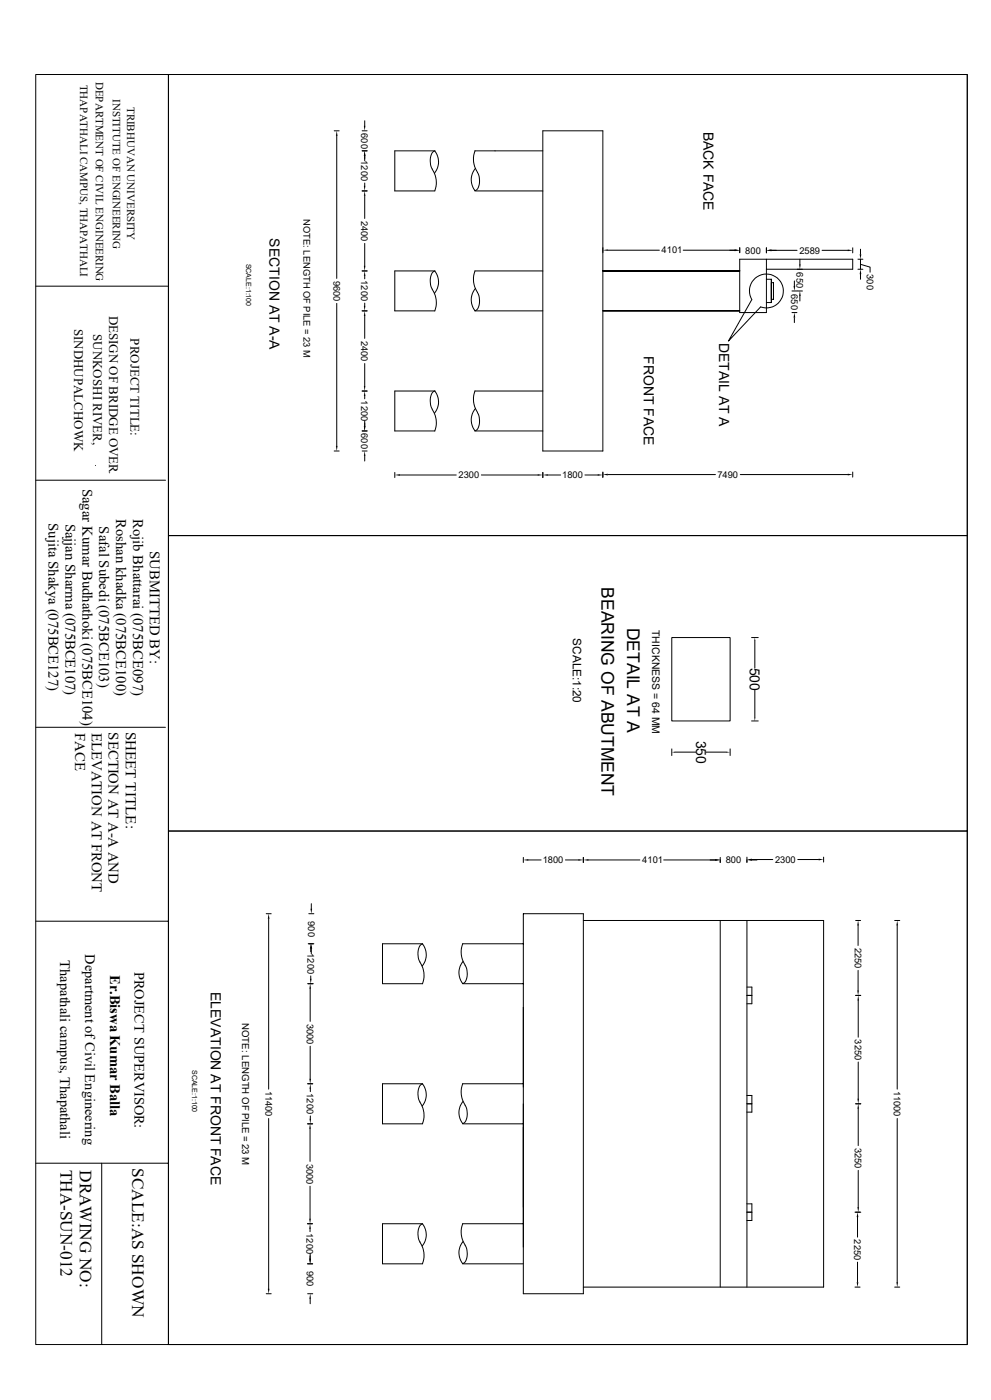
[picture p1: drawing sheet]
<svg xmlns="http://www.w3.org/2000/svg" width="297mm" height="420mm" viewBox="0 0 297 420" stroke-linecap="round" stroke-linejoin="round" font-family="sans-serif">
<g fill="none" stroke="#000" stroke-width=".3">
<path d="M10.7 22.4h279.2v381h-279.2zM50.5 22.4v380.9M50.5 22.4h239.4v138.3h-239.4zM100.2 39.2h1.4M108.5 39.2h1.5M109.3 36.2v1.6M162.7 39.2h18v96.1h-18zM100.9 40.8v42.7M108.5 45.3h1.5M108.5 57.3h1.5M109.3 46.8v1.5M109.3 54.9v.9"/>
<path d="M109.3 58.8v6.7M130.3 45.3a5.3 5.3 0 0 1-.1 6.6M130.3 45.3a3.4 3.4 0 0 0-1.3 4l.2 .8a7.7 7.7 0 0 1 1.1 7.1M130.3 45.3h-12v12h12M142.3 57.3h20.4M162.7 45.3h-20.3a7.7 7.7 0 0 0 1 7.1 4.4 4.4 0 0 1-.9 4.7l-.2 .1a5.3 5.3 0 0 1 .2-6.7M109.3 73v6.8M182.2 75.1h15.4M204.8 75.1h15.4M221.7 74.3v1.5M229.7 74.3v1.6M229.7 77.8v16h-8v-16h33.9v3h-25.9"/>
<path d="M231.2 75.1h7.7M239.7 77.8v1.5M246.4 75.1h7.7M255.6 74.3v1.6M257.1 77.8h1.5M257.9 79.3l2.9 .8v1.6M257.9 77.8v3M257.9 74.8v1.5M10.8 85.9h39.4M100.9 91v42.8M108.5 93.3h1.5M108.5 81.3h1.5"/>
<path d="M109.3 82.8v.9M109.3 90.9v.9M109.3 94.8v6.7M130.3 81.3a5.3 5.3 0 0 1-.1 6.7M130.3 93.3a7.7 7.7 0 0 0-1.1-7.2 4.4 4.4 0 0 1 .9-4.7l.2-.1h-12v12h12M142.3 93.3h20.4M162.7 81.3h-20.3a7.7 7.7 0 0 0 1 7.1 4.4 4.4 0 0 1-.9 4.8h-.2a5.3 5.3 0 0 1 .2-6.6M180.7 81.3h41zM180.7 93.3h41M226.4 83.4a5.1 5.1 0 0 1 8.3 3 5.1 5.1 0 0 1-6.7 5.7l-9.7 10.2 7-12.4a5.1 5.1 0 0 1 1.1-6.5zM229.7 83.8h1.5v7h-1.5M231.2 84.8h.6v5h-.6"/>
<path d="M237.4 93.8h1.4M237.4 87.3h1.4M238.1 84.3v1.5M238.1 95.3v1.5M239 87.3h1.5M239.7 88.8v1.5M257.1 80.8h1.5M257.9 82.3v1.5M108.5 117.3h1.5M109.3 109.1v6.7M109.3 118.8v.8M130.3 117.3a5.3 5.3 0 0 1-.1 6.7"/>
<path d="M142.3 117.3h20.4M142.4 117.3a7 7 0 0 0 .7 6.4M28.6 139.6h.1M28.6 139.6v.1M100.2 135.3h1.4M108.5 135.3h1.5M108.5 129.3h1.5M109.3 126.3v1.5M109.3 136.8v1.5M129.5 122.8a7 7 0 0 1 .8 6.5M129.6 122.8a4.7 4.7 0 0 1 .3-5.3l.4-.2h-12v12h12M142.3 129.3h20.4"/>
<path d="M142.5 122.6a5.3 5.3 0 0 0-.1 6.6M143.1 123.8a4.7 4.7 0 0 1-.4 5.3l-.4 .1M10.8 144.1h38.8M32.9 141.8h.1M118.3 141.7v1.6M119.8 142.5h16.9M144.3 142.5h16.9M162.7 141.7v1.6M164.2 142.5h3.8M175.3 142.5h3.9M180.7 141.6v1.7M182.2 142.4h32.2"/>
<path d="M221.9 142.4h32.2M255.6 141.6v1.5M50.5 160.7h239.4v88.6h-239.4zM201.3 191.3h17.5v25h-17.5zM225.3 191.3h1.9M226.2 192.3v8.1M10.8 218.2h38.8M225.3 216.3h1.9M226.2 207.1v8.2M201.3 224.7v2M202.3 225.6h6.2M211.6 225.6h6.2"/>
<path d="M218.8 224.7v2M50.5 249.3h239.4v154.1h-239.4zM156.8 257.2v1.5M158.3 258h3.9M169.5 258h3.9M174.8 257.2v1.5M176.3 258h15.5M198.9 258h15.4M215.9 257.2v1.5M223.9 257.1v1.6M225.3 258h1.6M225.3 257.9h6.3"/>
<path d="M239.1 257.9h6.3M246.8 257.1v1.5M10.8 276.4h39.7M79.8 274.1h1.5M80.5 275.6v51.1M92.5 274.1h1.6M93.3 271.1v1.5M156.8 274.1h18v114h-18zM174.8 276.1h72v110h-72M215.9 276.1v110M223.9 276.1v110M256.5 276.1h1.4"/>
<path d="M257.2 277.6v6M268.1 276.1h1.6M268.9 277.6v49.1M92.4 283.1h1.7M93 296.6v9.8M93.1 284.6v.9M93.1 292.8v.8M93.3 284.6v1.5M93.9 295.1h-1.7M114.6 283.1l12.1 .1a3.4 3.4 0 0 0-1.4 4l.3 .8a7.7 7.7 0 0 1 1 7.1h-12zM126.6 283.2a5.3 5.3 0 0 1-.1 6.6M138.6 283.1h18.2"/>
<path d="M138.6 295.1h18.2M138.7 283.1a7.7 7.7 0 0 0 1 7.1 4.4 4.4 0 0 1-.8 4.8l-.3 .1M138.8 288.4a5.3 5.3 0 0 0-.1 6.7M223.9 296.1h1.4v5h-1.4M223.9 298.6h1.4M257.2 291.1v6M258 298.6h-1.5M93 313.9v9.7M257.2 300.1v11M257.2 318.6v11M80.5 335.5v51.1M92.2 337.1h1.5"/>
<path d="M92.2 325.1h1.5M92.9 338.6v9.8M93 326.6v.9M93 334.8v.8M126.5 331.8a5.3 5.3 0 0 0 .2-6.6 3.4 3.4 0 0 0-1.4 4l.3 .8a7.7 7.7 0 0 1 1 7.1M126.7 325.1h-12.1v12h12.1M138.6 325.1h18.2M138.6 337.1h18.2M138.7 325.1a7.7 7.7 0 0 0 1 7.1 4.4 4.4 0 0 1-.8 4.8l-.3 .1M138.8 330.4a5.3 5.3 0 0 0-.1 6.7M223.8 328.6h1.5v5h-1.5M223.9 331.1h1.4"/>
<path d="M256.5 331.1h1.5M257.2 332.6v11.1M268.9 335.5v49.1M10.8 349h39.7M30.5 349v54.3M92.9 355.9v9.7M257.2 351.1v11M92.2 367.1h1.4M92.9 368.6v.9M92.9 376.8v.8M93 376.1v1.5M93.7 379.1h-1.5"/>
<path d="M114.6 367.1l12.1 .1a3.4 3.4 0 0 0-1.4 4l.3 .8a7.7 7.7 0 0 1 1 7.1h-12zM126.6 367.2a5.3 5.3 0 0 1-.1 6.6M138.6 379.1h18.2M138.6 367.1h18.2M138.7 367.1a7.7 7.7 0 0 0 1 7.1 4.4 4.4 0 0 1-.8 4.8l-.3 .1M138.8 372.4a5.3 5.3 0 0 0-.1 6.7M223.8 361.1h1.5v5h-1.5M223.9 363.6h1.4M257 365.1v6M257 378.6v6M258 363.6h-1.8M79.8 388.1h1.5"/>
<path d="M92.2 388.1h1.5M93 389.6v1.5M256.2 386.1h1.6M268.1 386.1h1.6"/>
</g>
<g fill="#000">
<path d="M109.1 37.8h.4l-.2 1.4zM100.9 39.2l.3 1.6h-.5zM109.3 45.3l.2 1.5h-.4zM109.1 55.8h.4l-.2 1.5zM109.3 57.3l.2 1.5h-.4zM109.1 79.8h.4l-.2 1.5zM180.7 75.1l1.5-.3v.5zM220.2 74.8l1.5 .3-1.5 .3zM220.2 74.8l1.5 .3-1.5 .2zM229.7 75.1l1.5-.3v.6zM239.5 79.3h.5l-.3 1.5zM254.1 74.8l1.5 .3-1.5 .3z"/>
<path d="M257.6 76.3h.5l-.2 1.5zM109.3 81.3l.2 1.5h-.4zM109.1 91.8h.4l-.2 1.5zM109.3 93.3l.2 1.5h-.4zM237.8 85.8h.5l-.2 1.5zM238.1 93.8l.2 1.5h-.5zM239.7 87.3l.3 1.5h-.5zM257.9 80.8l.2 1.5h-.5zM109.1 115.8h.4l-.2 1.5zM109.3 117.3l.2 1.5h-.4zM100.7 133.8h.5l-.3 1.5zM109.1 127.8h.4l-.2 1.5z"/>
<path d="M109.3 135.3l.2 1.5h-.4zM118.3 142.5l1.5-.3v.5zM161.2 142.2l1.5 .3-1.5 .2zM162.7 142.5l1.5-.3v.5zM179.2 142.2l1.5 .3-1.5 .2zM180.7 142.4l1.5-.3v.5zM254.1 142.1l1.5 .3-1.5 .2zM226.2 191.3l.2 1h-.3zM226.1 215.3h.3l-.2 1zM201.3 225.6l1-.1v.3zM217.8 225.5l1 .1-1 .2zM156.8 258l1.5-.3v.5z"/>
<path d="M173.4 257.7l1.4 .3-1.4 .2zM174.8 258l1.5-.3v.5zM214.3 257.7l1.6 .3-1.6 .2zM223.9 258l1.4-.3v.5zM223.9 257.9l1.4-.3v.5zM245.4 257.6l1.4 .3-1.4 .2zM80.5 274.1l.3 1.5h-.5zM93 272.6h.6l-.3 1.5zM257.2 276.1l.2 1.5h-.5zM268.9 276.1l.3 1.5h-.6zM93 295.1l.2 1.5h-.5zM93.1 283.1l.3 1.5h-.5z"/>
<path d="M92.9 293.6h.5l-.3 1.5zM93.3 283.1l.3 1.5h-.6zM256.9 297.1h.5l-.2 1.5zM257.2 298.6l.3 1.5h-.5zM92.9 337.1l.3 1.5h-.5zM92.7 323.6h.5l-.2 1.5zM93 325.1l.2 1.5h-.4zM92.8 335.6h.4l-.2 1.5zM257 329.6h.5l-.3 1.5zM257.2 331.1l.3 1.5h-.5zM92.7 365.6h.5l-.3 1.5zM92.9 367.1l.3 1.5h-.5z"/>
<path d="M92.7 377.6h.5l-.3 1.5zM92.7 377.6h.5l-.2 1.5zM257 363.6l.3 1.5h-.5zM257 362.1h.5l-.3 1.5zM80.3 386.6h.5l-.3 1.5zM93 388.1l.2 1.5h-.5zM256.8 384.6h.5l-.3 1.5zM268.6 384.6h.6l-.3 1.5z"/>
</g>
<g font-size="5.2">
<text x="180.3" y="176.2" transform="rotate(90 180.3 176.2)">BEARING OF ABUTMENT</text>
<text x="188" y="188.3" transform="rotate(90 188 188.3)">DETAIL AT A</text>
<text x="18.2" y="350.9" transform="rotate(90 18.2 350.9)">THA-SUN-012</text>
<text x="24" y="351" transform="rotate(90 24 351)">DRAWING NO:</text>
<text x="39.6" y="350.5" transform="rotate(90 39.6 350.5)">SCALE:AS SHOWN</text>
</g>
<text font-size="4.5" x="37.8" y="219.5" transform="rotate(90 37.8 219.5)">SHEET TITLE:</text>
<g font-size="4.4">
<text x="24.7" y="146.6" transform="rotate(90 24.7 146.6)">Sagar Kumar Budhathoki (075BCE104)</text>
<text x="34.8" y="155.7" transform="rotate(90 34.8 155.7)">Roshan khadka (075BCE100)</text>
<text x="39.9" y="155.7" transform="rotate(90 39.9 155.7)">Rojib Bhattarai (075BCE097)</text>
<text x="14.6" y="156.9" transform="rotate(90 14.6 156.9)">Sujita Shakya (075BCE127)</text>
<text x="19.6" y="157.1" transform="rotate(90 19.6 157.1)">Sajjan Sharma (075BCE107)</text>
<text x="29.7" y="157.9" transform="rotate(90 29.7 157.9)">Safal Subedi (075BCE103)</text>
<text x="44.9" y="165.3" transform="rotate(90 44.9 165.3)">SUBMITTED BY:</text>
<text x="22.5" y="219.9" transform="rotate(90 22.5 219.9)">FACE</text>
<text x="27.5" y="219.8" transform="rotate(90 27.5 219.8)">ELEVATION AT FRONT</text>
<text x="32.5" y="219.7" transform="rotate(90 32.5 219.7)">SECTION AT A-A AND</text>
<text x="33" y="292.5" transform="rotate(90 33 292.5)">Er.Biswa Kumar Balla</text>
</g>
<g font-size="4.3">
<text x="25.6" y="286.3" transform="rotate(90 25.6 286.3)">Department of Civil Engineering</text>
<text x="18.1" y="288.1" transform="rotate(90 18.1 288.1)">Thapathali campus, Thapathali</text>
<text x="40.3" y="291.5" transform="rotate(90 40.3 291.5)">PROJECT SUPERVISOR:</text>
</g>
<g font-size="4.2">
<text x="210.9" y="39.5" transform="rotate(90 210.9 39.5)">BACK FACE</text>
<text x="80.8" y="71.5" transform="rotate(90 80.8 71.5)">SECTION AT A-A</text>
<text x="193" y="106.9" transform="rotate(90 193 106.9)">FRONT FACE</text>
<text x="215.6" y="102.8" transform="rotate(90 215.6 102.8)">DETAIL AT A</text>
<text x="224.7" y="200.3" transform="rotate(90 224.7 200.3)">500</text>
<text x="208.6" y="222.2" transform="rotate(90 208.6 222.2)">350</text>
<text x="63.2" y="297.6" transform="rotate(90 63.2 297.6)">ELEVATION AT FRONT FACE</text>
</g>
<g font-size="3.9">
<text x="32.8" y="94.7" transform="rotate(90 32.8 94.7)">DESIGN OF BRIDGE OVER</text>
<text x="22.2" y="98.6" transform="rotate(90 22.2 98.6)">SINDHUPALCHOWK</text>
<text x="27.9" y="100.2" transform="rotate(90 27.9 100.2)">SUNKOSHI RIVER,</text>
<text x="39.1" y="101.5" transform="rotate(90 39.1 101.5)">PROJECT TITLE:</text>
</g>
<text font-size="3.5" x="171.7" y="191.5" transform="rotate(90 171.7 191.5)">SCALE:1:20</text>
<g font-size="3.3">
<text x="24" y="25.4" transform="rotate(90 24 25.4)">THAPATHALI CAMPUS, THAPATHALI</text>
<text x="28.7" y="24.6" transform="rotate(90 28.7 24.6)">DEPARTMENT OF CIVIL ENGINEERING</text>
<text x="33.8" y="29.7" transform="rotate(90 33.8 29.7)">INSTITUTE OF ENGINEERING</text>
<text x="38.1" y="32" transform="rotate(90 38.1 32)">TRIBHUVAN UNIVERSITY</text>
</g>
<text font-size="3.1" x="195.5" y="189" transform="rotate(90 195.5 189)">THICKNESS = 64 MM</text>
<text font-size="2.9" x="72.6" y="306.9" transform="rotate(90 72.6 306.9)">NOTE: LENGTH OF PILE = 23 M</text>
<g font-size="2.8">
<text x="108.3" y="39.9" transform="rotate(90 108.3 39.9)">600</text>
<text x="108.3" y="48" transform="rotate(90 108.3 48)">1200</text>
<text x="90.9" y="65.7" transform="rotate(90 90.9 65.7)">NOTE: LENGTH OF PILE = 23 M</text>
<text x="108.3" y="66.2" transform="rotate(90 108.3 66.2)">2400</text>
<text x="198.3" y="76">4101</text>
<text x="223.4" y="76.1">800</text>
<text x="239.6" y="76.1">2589</text>
<text x="238.8" y="81.7" transform="rotate(90 238.8 81.7)">650</text>
<text x="259.8" y="82.3" transform="rotate(90 259.8 82.3)">300</text>
<text x="99.9" y="84.2" transform="rotate(90 99.9 84.2)">9600</text>
<text x="108.3" y="84.1" transform="rotate(90 108.3 84.1)">1200</text>
<text x="237.1" y="88.2" transform="rotate(90 237.1 88.2)">650</text>
<text x="108.3" y="102.2" transform="rotate(90 108.3 102.2)">2400</text>
<text x="108.3" y="120.1" transform="rotate(90 108.3 120.1)">1200</text>
<text x="108.3" y="130" transform="rotate(90 108.3 130)">600</text>
<text x="137.4" y="143.5">2300</text>
<text x="168.5" y="143.5">1800</text>
<text x="215" y="143.3">7490</text>
<text x="162.6" y="259">1800</text>
<text x="192.5" y="259">4101</text>
<text x="217.5" y="259">800</text>
<text x="232.3" y="258.9">2300</text>
<text x="92.3" y="276.3" transform="rotate(90 92.3 276.3)">900</text>
<text x="92.2" y="285.9" transform="rotate(90 92.2 285.9)">1200</text>
<text x="256.2" y="284.3" transform="rotate(90 256.2 284.3)">2250</text>
<text x="92" y="307" transform="rotate(90 92 307)">3000</text>
<text x="256.2" y="311.8" transform="rotate(90 256.2 311.8)">3250</text>
<text x="79.5" y="327.2" transform="rotate(90 79.5 327.2)">11400</text>
<text x="92" y="327.9" transform="rotate(90 92 327.9)">1200</text>
<text x="267.9" y="327.2" transform="rotate(90 267.9 327.2)">11000</text>
<text x="256.2" y="344.3" transform="rotate(90 256.2 344.3)">3250</text>
<text x="91.9" y="349" transform="rotate(90 91.9 349)">3000</text>
<text x="91.9" y="370" transform="rotate(90 91.9 370)">1200</text>
<text x="256" y="371.8" transform="rotate(90 256 371.8)">2250</text>
<text x="92" y="381.3" transform="rotate(90 92 381.3)">900</text>
</g>
<g font-size="2.1">
<text x="73.7" y="79.1" transform="rotate(90 73.7 79.1)">SCALE:1:100</text>
<text x="57.6" y="321" transform="rotate(90 57.6 321)">SCALE:1:100</text>
</g>
</svg>
